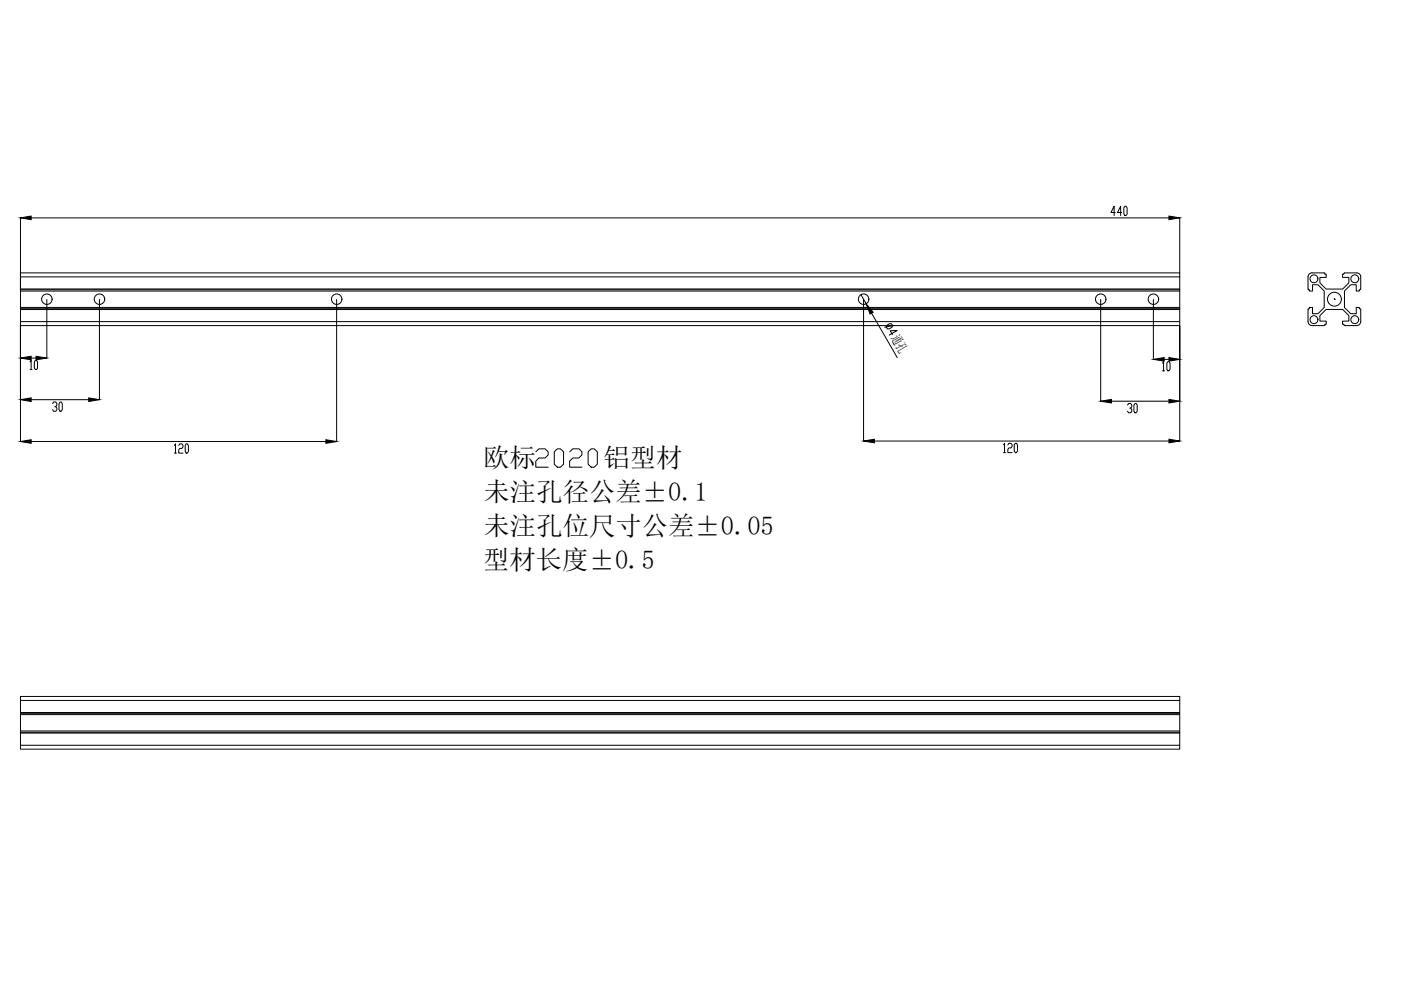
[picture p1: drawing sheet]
<svg xmlns="http://www.w3.org/2000/svg" width="594mm" height="420mm" viewBox="0 0 594 420" stroke-linecap="round" stroke-linejoin="round" font-family="sans-serif">
<!-- layer: 0 -->
<g fill="none" stroke="#000" stroke-width=".42">
<path d="M8.7 117.4v-1.7h491.6v1.7M8.7 117.4h491.6M8.7 117.4v5.1M500.3 117.4v5.1M561.5 115.7h-5.2l-1.2 .5-.4 1.2v5.1M561.5 115.7l.3 .3M561.8 116l.6 .2v1.4h-2.7v2.3l2.6 2.7h7l2.7-2.7v-2.3h-2.7v-1.4l.5-.2M569.9 116l.3-.3h5.1l1.2 .5 .5 1.2v5.1M8.7 136.4v-5.2h491.6v5.2M8.7 131.2v-.3h491.6v.3M8.7 122.9v-.4h491.6v.4M8.7 136.4v1.6h491.6v-1.6"/>
<path d="M8.7 122.9v.5h491.6v-.5M8.7 130.9v-.6h491.6v.6M8.7 136.4h491.6M8.7 122.9h491.6M8.7 123.4v6.9M500.3 123.4v6.9M554.7 122.5l.3 .3M555 122.9l.2 .5h1.4v-2.7h2.3l2.6 2.7v7l-2.6 2.6h-2.3v-2.7h-1.4v.6l-.5 .3v5.1l.4 1.2 1.2 .5h5.2M565.8 126.5l.2 .4M565.8 126.9h.1M569.8 137.7l-.5-.2v-1.4h2.7v-2.3l-2.7-2.6h-7l-2.6 2.6v2.3h2.7v1.4h-.6l-.3 .5M576.7 122.9h-.3v.5h-1.3v-2.7h-2.3l-2.7 2.7v7l2.7 2.6h2.3v-2.7h1.3v.6l.6 .3-.2 6-.6 .6-.9 .2h-5.1l-.3-.3"/>
<path d="M577 122.5l-.3 .3M227.2 191.6l1.3-1.3h2.6l1.4 1.3v1.3l-1.4 1.3h-2.6l-1.3 1.3v2.6h5.3M235 191.6l1.3-1.3h1.4l1.3 1.3v5.2l-1.3 1.3h-1.4l-1.3-1.3zM241.6 191.6l1.3-1.3h2.5l1.4 1.3v1.3l-1.4 1.3h-2.5l-1.3 1.3v2.6h5.2M249.4 191.6l1.3-1.3h1.3l1.3 1.3v5.2l-1.3 1.3h-1.3l-1.3-1.3zM8.7 297v-1.7h491.6v1.7M8.7 297v5.1h491.6v-5.1M8.7 297h491.6M8.7 302.1v.3h491.6v-.3M8.7 310.8v-.3h491.6v.3M8.7 310.8v5.2h491.6v-5.2M8.7 316v1.6h491.6v-1.6"/>
<path d="M8.7 302.4v.6h491.6v-.6M8.7 310.5v-.6h491.6v.6M8.7 303v6.9M8.7 310.8h491.6M500.3 303v6.9"/>
<circle cx="557.2" cy="118.2" r="1.67"/>
<circle cx="574.5" cy="118.2" r="1.67"/>
<circle cx="19.9" cy="126.9" r="2.22"/>
<circle cx="42.2" cy="126.9" r="2.22"/>
<circle cx="142.8" cy="126.9" r="2.22"/>
<circle cx="366.2" cy="126.9" r="2.22"/>
<circle cx="466.7" cy="126.9" r="2.22"/>
<circle cx="489.1" cy="126.9" r="2.22"/>
<circle cx="557.2" cy="135.5" r="1.67"/>
<circle cx="565.8" cy="126.9" r="2.94"/>
<circle cx="574.5" cy="135.5" r="1.67"/>
</g>
<g fill="none" stroke="#000" stroke-width=".42">
<path d="M8.7 92.4v30M13.2 92.4h482.5M472.9 90.1h-1.8l1.3-2.6v3.9M475.7 90.1h-1.9l1.4-2.6v3.9M477 87.5h.5l.4 .6v2.6l-.4 .7h-.5l-.5-.7v-2.6zM500.3 92.4v23.2M8.7 138.1v49.1M19.9 127v24.8M42.2 127v42.5M142.7 127v60.2M365.1 124.9l2.2 3.9M366.2 127v60"/>
<path d="M369.6 132.8l10.9 18.8M376.1 137.9l1.1-.7 .8 .1 .5 .8-.3 .7-1.2 .6h-.7l-.5-.8zM379.2 138l-4.1 .7M466.7 127v43.1M489.1 127v25.4M500.3 138.1v48.9M12.7 153.4l.5-.6v3.9M12.7 156.7h.9M13.2 151.8h2.1M15 152.8h.5l.4 .6v2.6l-.4 .7h-.5l-.4-.7v-2.6zM378.4 141.8l-.9-1.5 2.9-.2-3.3 2M492.9 154l.5-.7v3.9"/>
<path d="M492.9 157.2h1M493.6 152.4h2.1M495.2 153.3h.5l.4 .7v2.6l-.4 .6h-.5l-.4-.6v-2.6zM13.2 169.5h24.4M22.3 171.1l.4-.7h1l.4 .7v.6l-.4 .7h-.5M23.7 172.4l.4 .7v.6l-.4 .7h-1l-.4-.7M25.5 170.4h.5l.4 .7v2.6l-.4 .7h-.5l-.5-.7v-2.6zM471.3 170.1h24.4M478.1 171.7l.4-.6h1l.4 .6v.7l-.4 .6h-.5M479.5 173l.4 .7v.6l-.4 .7h-1l-.4-.7M481.3 171.1h.5l.4 .6v2.6l-.4 .7h-.5l-.5-.7v-2.6zM13.2 187.2h125"/>
<path d="M74 188.8l.4-.6v3.9M74 192.1h.8M75.8 188.8l.4-.6h.9l.5 .6v.7l-.5 .6h-.9l-.4 .7v1.3h1.8M79 188.2h.4l.5 .6v2.6l-.5 .7h-.4l-.5-.7v-2.6zM370.8 187h124.9M425.5 188.6l.5-.6v3.9M425.5 191.9h.9M427.4 188.6l.4-.6h.9l.5 .6v.7l-.5 .6h-.9l-.4 .7v1.3h1.8M430.5 188h.5l.5 .6v2.6l-.5 .7h-.5l-.4-.7v-2.6z"/>
</g>
<g fill="#000" stroke="#000" stroke-width=".42">
<path d="M8.7 92.4l4.5-.8v1.5zM495.7 91.6l4.6 .8-4.6 .7zM367.3 128.8l2.9 3.6-1.3 .7zM8.7 151.8l4.5-.8v1.6zM15.3 151l4.6 .8-4.6 .8zM489.1 152.4l4.5-.8v1.5zM495.7 151.6l4.6 .8-4.6 .7zM8.7 169.5l4.5-.8v1.5zM37.6 168.7l4.6 .8-4.6 .7zM466.7 170.1l4.6-.8v1.6zM495.7 169.3l4.6 .8-4.6 .8zM8.7 187.2l4.5-.8v1.6z"/>
<path d="M138.2 186.4l4.5 .8-4.5 .8zM366.2 187l4.6-.8v1.5zM495.7 186.2l4.6 .8-4.6 .7z"/>
</g>
<g font-size="11.2">
<text x="204.9" y="198.1">欧标</text>
<text x="255.9" y="198.1">铝型材</text>
<text x="205.1" y="212.5">未注孔径公差±0.1</text>
<text x="205.1" y="226.9">未注孔位尺寸公差±0.05</text>
<text x="204.9" y="241.3">型材长度±0.5</text>
</g>
<text font-size="5.6" x="377.7" y="143.3" transform="rotate(60 377.7 143.3)">通孔</text>
</svg>
